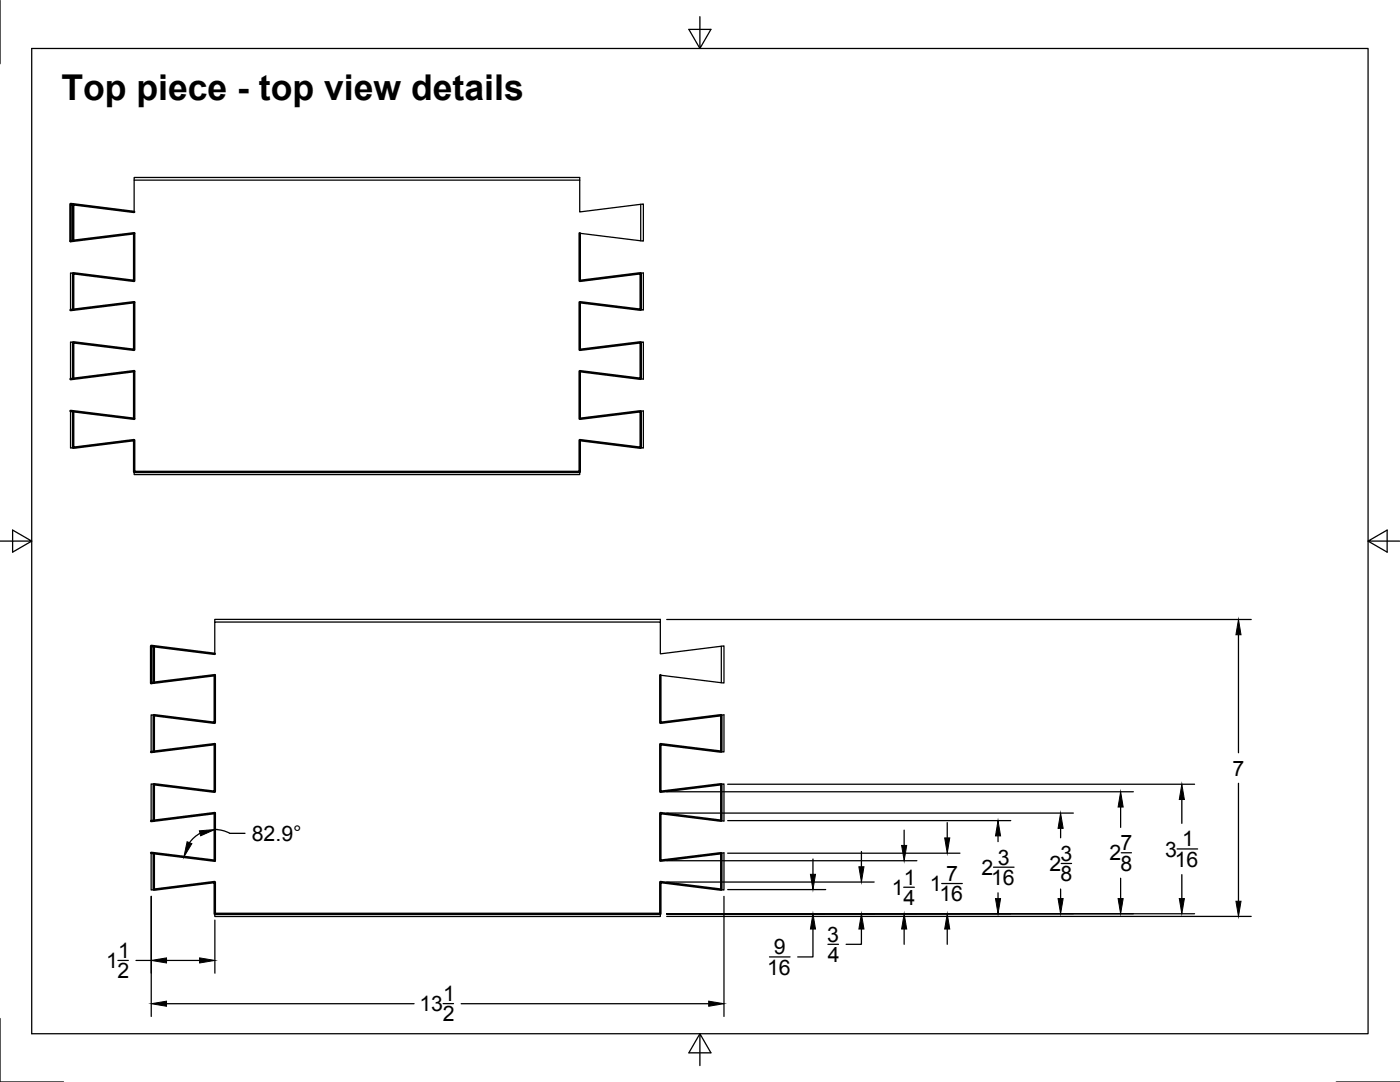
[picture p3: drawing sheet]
<svg xmlns="http://www.w3.org/2000/svg" width="279mm" height="216mm" viewBox="0 0 279 216" stroke-linecap="round" stroke-linejoin="round" font-family="sans-serif">
<!-- layer: Visible -->
<path d="M14.6 40.8l-.5-.1v7.4l12.7-1.6v9.5l-12.2-1.5v7.3M26.8 42.3l-12.2-1.5v7.2M115.7 46.5v9.5l12.2-1.5v7.3l-12.2-1.5v9.5l12.2-1.5v7.3l-12.2-1.5v9.5l12.2-1.5v7.2l-12.2-1.5v6.4h-88.9v-6.4l-12.2 1.5v-7.2M14.1 61.9l12.7-1.6v9.5l-12.2-1.5v7.3M14.1 75.6l12.7-1.5v9.5l-12.7-1.6M30.7 128.9h-.5v7.4l12.7-1.6v9.5l-12.2-1.5v7.3M42.9 130.5l-12.2-1.6v7.3M131.8 134.7v9.5l12.2-1.5v7.3l-12.2-1.5v9.5l12.2-1.5v7.3l-12.2-1.6v9.5l12.2-1.5v7.3l-12.2-1.5v6.4h-88.9v-6.4l-12.2 1.5v-7.3M30.2 150.1l12.7-1.6v9.5l-12.2-1.5v7.3M30.2 163.8l12.7-1.6v9.5l-12.7-1.5" fill="none" stroke="#000" stroke-width=".51"/>
<g fill="none" stroke="#000" stroke-width=".25">
<path d="M26.8 35.9v-.5h88.9v.5M14.6 54.5h-.5v7.4M26.8 42.3v-6.4h88.9v6.4l12.2-1.5v7.2l-12.2-1.5M127.9 40.8l.5-.1v7.4l-.5-.1M127.9 54.5h.5v7.4l-.5-.1M14.6 68.3l-.5-.1v7.4M127.9 68.3l.5-.1v7.4h-.5M14.1 82v7.4l.5-.1M26.8 94.2v.5h88.9v-.5M127.9 82.1l.5-.1v7.4l-.5-.1M42.9 130.5v-6.4h88.9v6.4l12.2-1.6v7.3l-12.2-1.5M42.9 124.1v-.5h88.9v.5"/>
<path d="M144 128.9h.5v7.4l-.5-.1M30.7 156.5l-.5-.1v7.4M30.7 142.7l-.5-.1v7.5M144 142.7l.5-.1v7.5l-.5-.1M144 156.5l.5-.1v7.4h-.5M30.2 170.2v7.4l.5-.1M144 170.2h.5v7.4l-.5-.1M42.9 182.4v.5h88.9v-.5"/>
</g>
<!-- layer: Border -->
<path d="M0 0v12.7M6.3 9.7h266.7v196.6h-266.7zM139.7 3.3v6.4l2.2-3.8h-4.4l2.2 3.8M0 108h6.3l-3.8-2.2v4.4l3.8-2.2M273 108l3.8 2.2v-4.4l-3.8 2.2h6.4M0 203.2v12.7h12.7M139.7 206.3l-2.2 3.8h4.4l-2.2-3.8v6.3M266.7 215.9h12.7" fill="none" stroke="#000" stroke-width=".25"/>
<!-- layer: Dimensions -->
<g fill="none" stroke="#000" stroke-width=".25">
<path d="M133.1 123.6h116.6M247.2 126.7v23.5M133.1 158h93.1M145.2 156.5h93.2M235.9 159.5v4.8M247.2 156.3v23.5M30.2 178.9v23.9M39.9 166.3l-1.1 .8-1 1M42.9 165.5l1.5 .2 1.4 .6h3.1M133.1 176h41.4M133.1 171.7h49.9M133.1 162.2h81.1"/>
<path d="M144.5 178.9v23.9M145.2 177.5h19.6M145.2 170.2h46.4M145.2 163.7h56.5M162.2 171.4v3.1M171.9 169.9v3.1M180.4 177h2.1M180.4 165.7v3M187.9 176.3h4.1M189 164.1v3.1M198.3 173h4.1M199.2 166.8v1.1"/>
<path d="M199.2 178.2v1.1M211.7 165.3v1.9M211.7 177.4v1.9M211.8 172.3h2M223.6 161v4.1M223.6 175.2v4.1M223.8 170.2h2M234.9 169.4h4.1M235.9 174.5v4.8M23.5 191.6h2.1M27.1 191.6h3.1M33.2 191.6h6.6"/>
<path d="M42.9 183.6v10.6M133.1 182.3h105.3M133.1 182.9h116.6M153.6 190.9h4.1M162.2 185.4v5.5h-3M165.2 188.4h2.1M171.9 185.4v3h-3M180.4 185.4v3M189 185.4v3M33.2 200.3h49.4M88.4 200.3h2.1M92 200.3h49.4"/>
</g>
<g fill="#000" stroke="#000" stroke-width=".2">
<path d="M247.2 123.6l.5 3.1h-1zM235.9 156.5l.5 3h-1zM37.3 168l1 .3-1.6 2.7zM39.8 165.8l3.1-.3-2.9 1.3zM161.7 174.5h1.1l-.6 3zM171.4 173h1l-.5 3zM179.9 168.7h1.1l-.6 3zM188.5 167.2h1l-.5 3zM198.7 179.3h1l-.5 3zM199.2 163.7l.5 3.1h-1zM211.2 179.3h1l-.5 3zM211.7 162.2l.5 3.1h-1z"/>
<path d="M223.1 179.3h1.1l-.6 3zM223.6 158l.6 3h-1.1zM235.4 179.3h1l-.5 3zM246.7 179.8h1l-.5 3.1zM30.2 200.3l3-.5v1zM30.2 191.6l3-.5v1.1zM39.8 191.1l3.1 .5-3.1 .6zM141.4 199.8l3.1 .5-3.1 .5zM162.2 182.3l.6 3.1h-1.1zM171.9 182.3l.5 3.1h-1zM180.4 182.3l.6 3.1h-1.1zM189 182.3l.5 3.1h-1z"/>
</g>
<text font-size="7.1" x="12.3" y="20">Top piece - top view details</text>
<g font-size="4.3">
<text x="246" y="154.8">7</text>
<text x="50.2" y="167.8">82.9°</text>
<text x="199.1" y="172.5">3</text>
<text x="209.4" y="173.8">2</text>
<text x="211.6" y="171.8">3</text>
<text x="221.4" y="171.7">2</text>
<text x="223.6" y="169.7">7</text>
<text x="223.6" y="173.8">8</text>
<text x="232.5" y="170.9">3</text>
<text x="234.4" y="173">16</text>
<text x="235.9" y="168.9">1</text>
<text x="178" y="178.6">1</text>
<text x="180.4" y="176.5">1</text>
<text x="185.6" y="177.8">1</text>
<text x="187.5" y="179.9">16</text>
<text x="188.8" y="175.8">7</text>
<text x="195.9" y="174.6">2</text>
<text x="197.8" y="176.6">16</text>
<text x="211.6" y="175.9">8</text>
<text x="180.3" y="180.6">4</text>
<text x="23.6" y="191.1">1</text>
<text x="154.4" y="190.4">9</text>
<text x="165.1" y="187.9">3</text>
<text x="165.2" y="191.9">4</text>
<text x="21.2" y="193.2">1</text>
<text x="23.5" y="195.2">2</text>
<text x="153.1" y="194.5">16</text>
<text x="83.7" y="201.8">13</text>
<text x="88.3" y="203.8">2</text>
<text x="88.5" y="199.7">1</text>
</g>
</svg>
